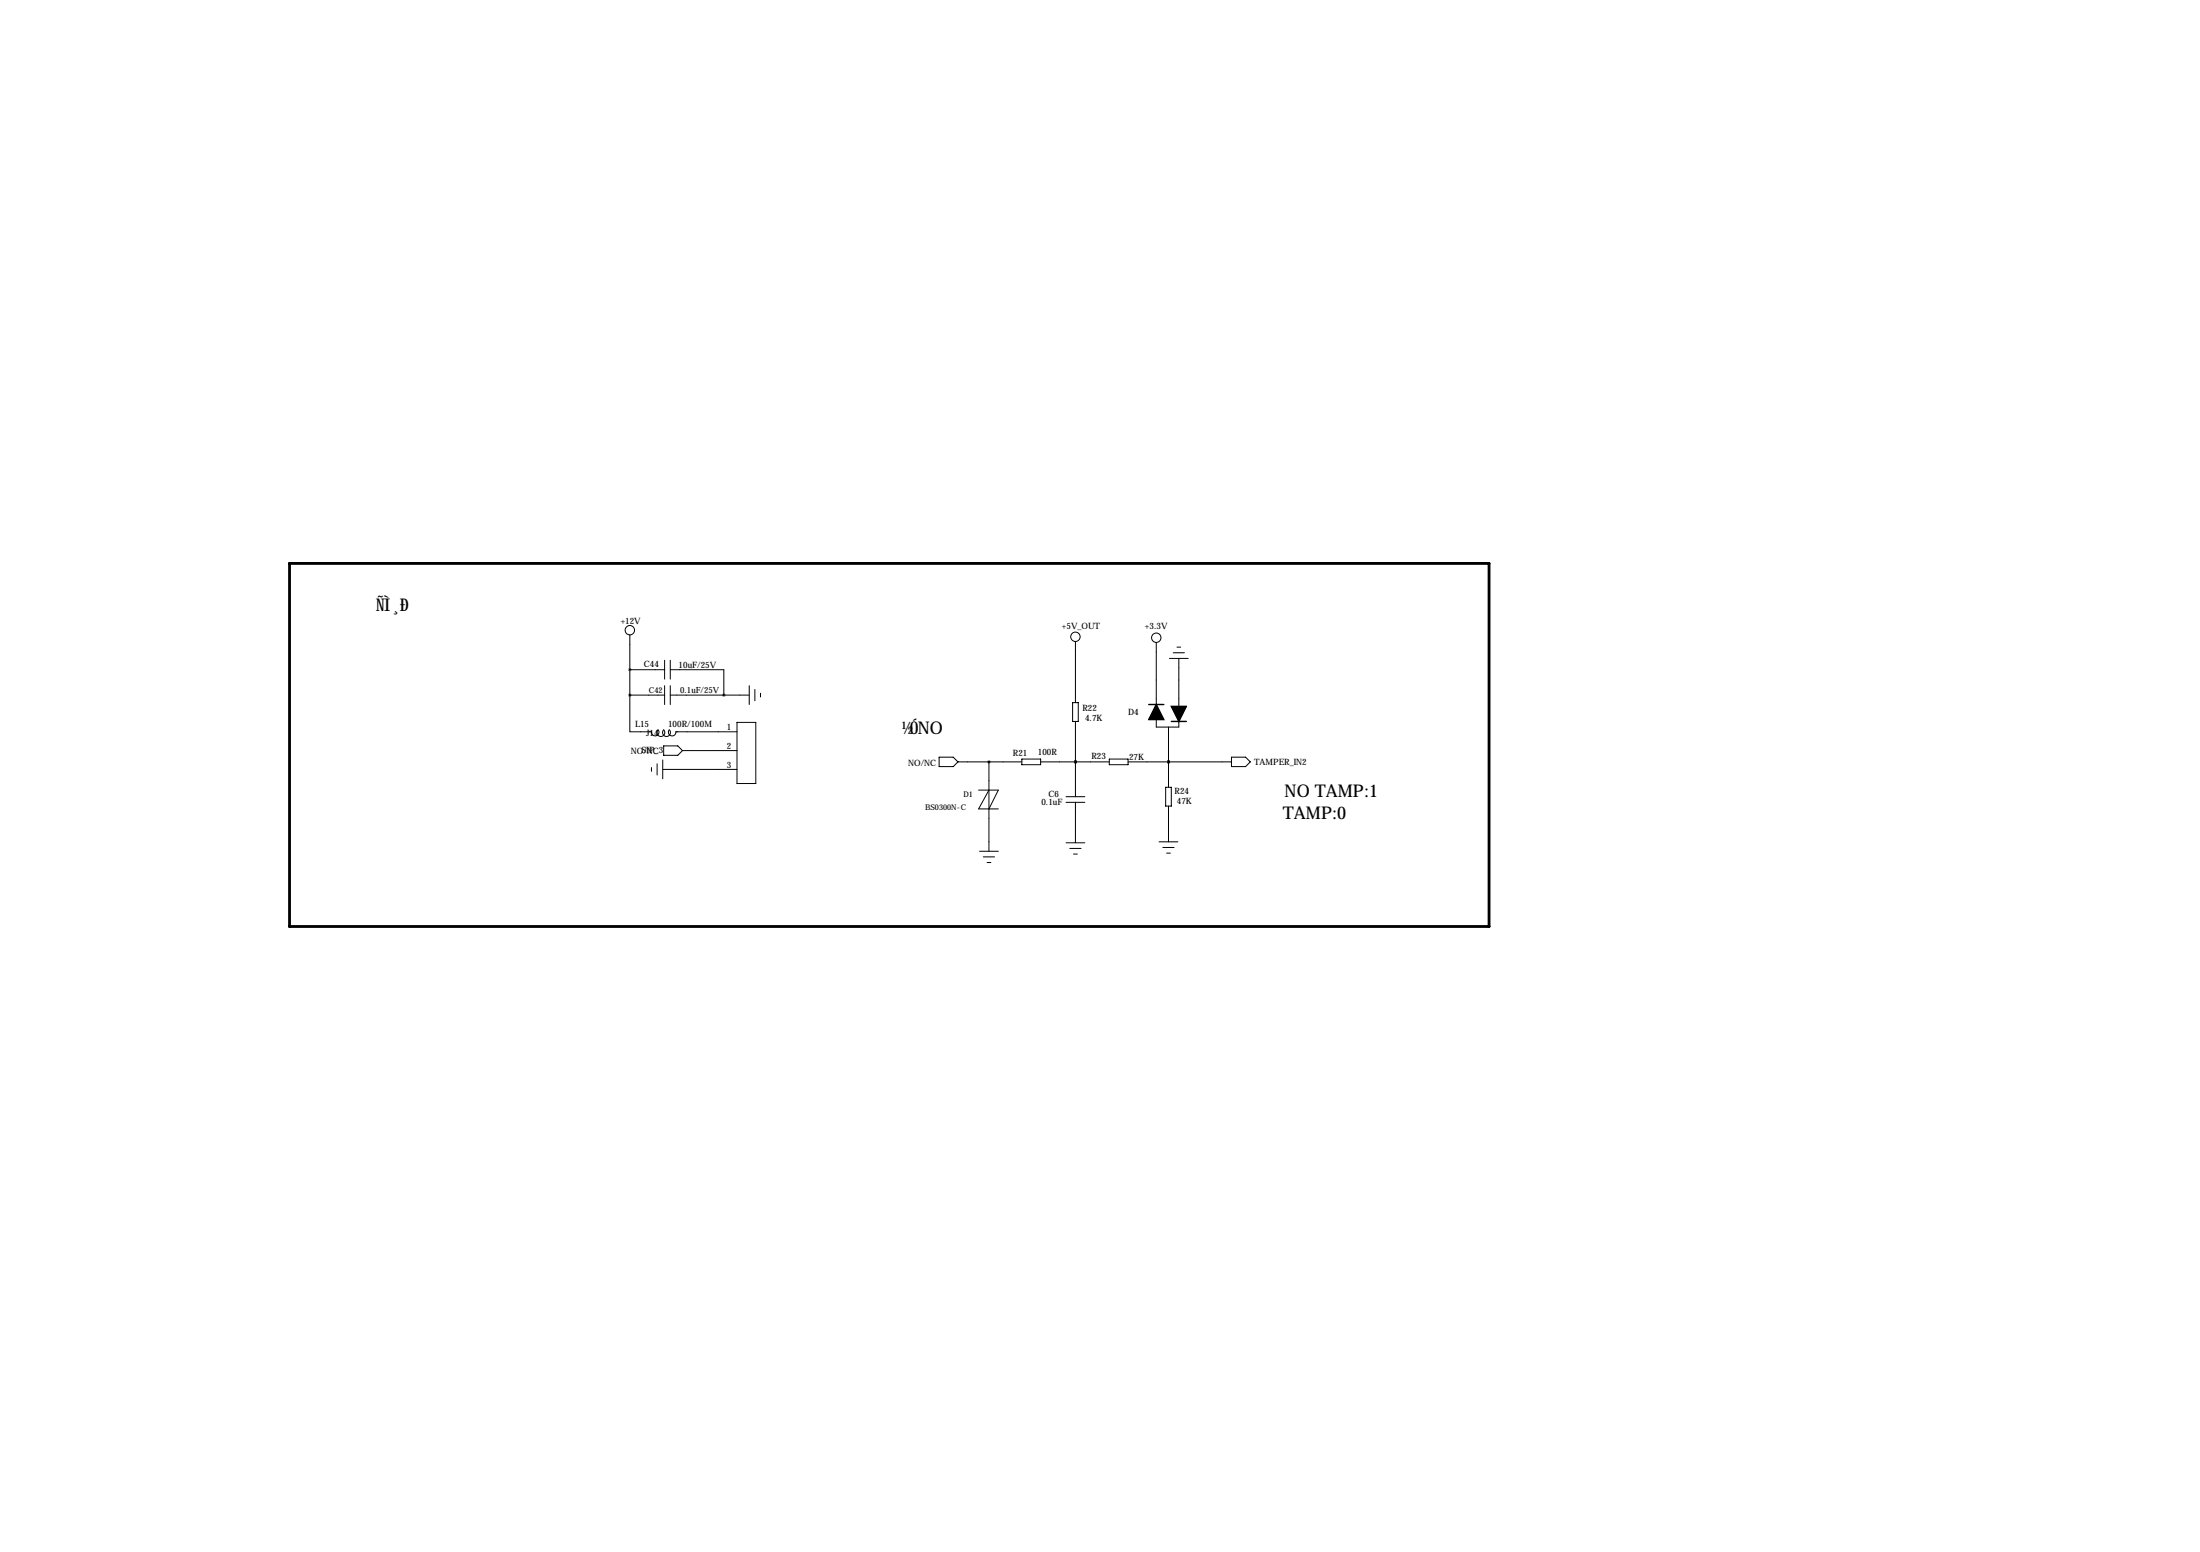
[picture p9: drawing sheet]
<svg xmlns="http://www.w3.org/2000/svg" width="594mm" height="419mm" viewBox="0 0 594 419" stroke-linecap="round" stroke-linejoin="round" font-family="sans-serif">
<path d="M78.2 152.1h324.1v98.1h-324.1z" fill="none" stroke="#000" stroke-width=".76"/>
<g fill="none" stroke="#000" stroke-width=".27">
<path d="M170.2 171.4v16.3M179.6 178.3v5.1M181.1 178.3v5.1M290.6 173.2v16.5M312.4 173.5v16.7M316 177.8h5.1M317 176.3h3M318 174.8h1M318.5 177.8v13M170.2 187.7v9.9h5.8a1.02 1.02 0 0 0 1.3 1.1 1.02 1.02 0 0 0 .5-1.6M170.2 187.7h9.4M170.2 180.8h9.4"/>
<path d="M177.8 197.1a1.07 1.07 0 0 0 0 1.5 1.07 1.07 0 0 0 1.5 0 1.07 1.07 0 0 0 0-1.5M179.3 197.1a1.07 1.07 0 0 0 0 1.5 1.07 1.07 0 0 0 1.5 0 1.07 1.07 0 0 0 .1-1.5M179.6 185.2v5M180.8 197.1a1.02 1.02 0 0 0 .5 1.6 1.02 1.02 0 0 0 1.3-1.1h16.5M181.1 180.8h14.5v6.9M181.1 187.7h21.3M181.1 185.2v5M199.1 195.1h5.1v16.5h-5.1zM202.4 185.2v5M204 186.2v3M205.5 187.2v1M289.8 189.7h1.5v5.1h-1.5z"/>
<path d="M290.6 194.8v20.3M312.4 194.3v2h6.1v-1.5M315.7 196.3v16.3M176 207.3v1M177.5 206.2v3.1M179.1 207.8h20M179.1 205.2v5.1M179.3 201.4h3.8l1.3 1.3-1.3 1.3h-3.8zM184.4 202.7h14.7M253.7 204.5h3.9l1.2 1.2-1.2 1.3h-3.9zM258.8 205.7h17.3M264.4 213.4h5.3l-2.5 5"/>
<path d="M267.2 213.4l-2.8 5h5.3M267.2 205.7v24.2M276.1 205h5.1v1.5h-5.1zM281.2 205.7h18.5M288 215.1h5.1M288 216.7h5.1M290.6 205.7h.1M290.6 216.7v10.9M299.7 205h5.1v1.5h-5.1zM304.8 205.7h27.9M315 212.6h1.5v5.1h-1.5zM315.7 205.7h.1"/>
<path d="M315.7 217.7v9.6M332.7 204.5h3.8l1.3 1.2-1.3 1.3h-3.8zM264.7 229.9h5M265.7 231.4h3M266.7 232.9h1M288 227.6h5.1M289.1 229.1h3M290.1 230.6h1M313.2 227.3h5.1M314.2 228.9h3M315.2 230.4h1"/>
<circle cx="170.2" cy="170.2" r="1.27"/>
<circle cx="290.6" cy="172" r="1.27"/>
<circle cx="312.4" cy="172.2" r="1.27"/>
</g>
<path d="M310.4 190.2h4.1M316.5 194.8h4" fill="none" stroke="#000" stroke-width=".38"/>
<path d="M312.4 190.2l2.1 4.1h-4.1zM316.5 190.8h4l-2 4z" fill="#000" stroke="#000" stroke-width=".38"/>
<path d="M290.5 205.7a.05 .05 0 0 0 .1 0 .05 .05 0 0 0-.1 0zM290.5 205.7a.05 .05 0 0 0 .1 0 .05 .05 0 0 0-.1 0z" fill="#000" stroke="#000" stroke-width=".76"/>
<g font-size="4.7">
<text x="101.5" y="165.1">ÑÌ¸Ð</text>
<text x="243.6" y="198.1">½ÓNO</text>
<text x="347.1" y="215.1">NO TAMP:1</text>
<text x="346.6" y="221.2">TAMP:0</text>
</g>
<g font-size="2.4">
<text x="167.7" y="168.4">+12V</text>
<text x="286.9" y="169.9">+5V_OUT</text>
<text x="309.4" y="169.7">+3.3V</text>
<text x="174" y="180.2">C44</text>
<text x="183.4" y="180.3">10uF/25V</text>
<text x="171.6" y="196.4">L15</text>
<text x="180.5" y="196.3">100R/100M</text>
<text x="196.4" y="197.1">1</text>
<text x="292.5" y="192.1">R22</text>
<text x="293.2" y="194.8">4.7K</text>
<text x="304.8" y="193.1">D4</text>
<text x="170.4" y="203.7">NO/NC</text>
<text x="173.4" y="203.3">SIP_3</text>
<text x="174.6" y="198.9">J14</text>
<text x="196.4" y="202.2">2</text>
<text x="280.4" y="203.8">100R</text>
<text x="196.4" y="207.3">3</text>
<text x="245.4" y="206.8">NO/NC</text>
<text x="273.7" y="204">R21</text>
<text x="294.9" y="205.1">R23</text>
<text x="305.1" y="205.2">27K</text>
<text x="338.8" y="206.5">TAMPER_IN2</text>
<text x="283.3" y="215.1">C6</text>
<text x="317.4" y="214.5">R24</text>
<text x="281.4" y="217.5">0.1uF</text>
<text x="318" y="217.2">47K</text>
</g>
<text font-size="2.3" x="183.8" y="187.2">0.1uF/25V</text>
<text font-size="2.2" x="175.3" y="187.1">C42</text>
<g font-size="2.1">
<text x="260.4" y="215.1">D1</text>
<text x="249.9" y="218.7">BS0300N-C</text>
</g>
</svg>
